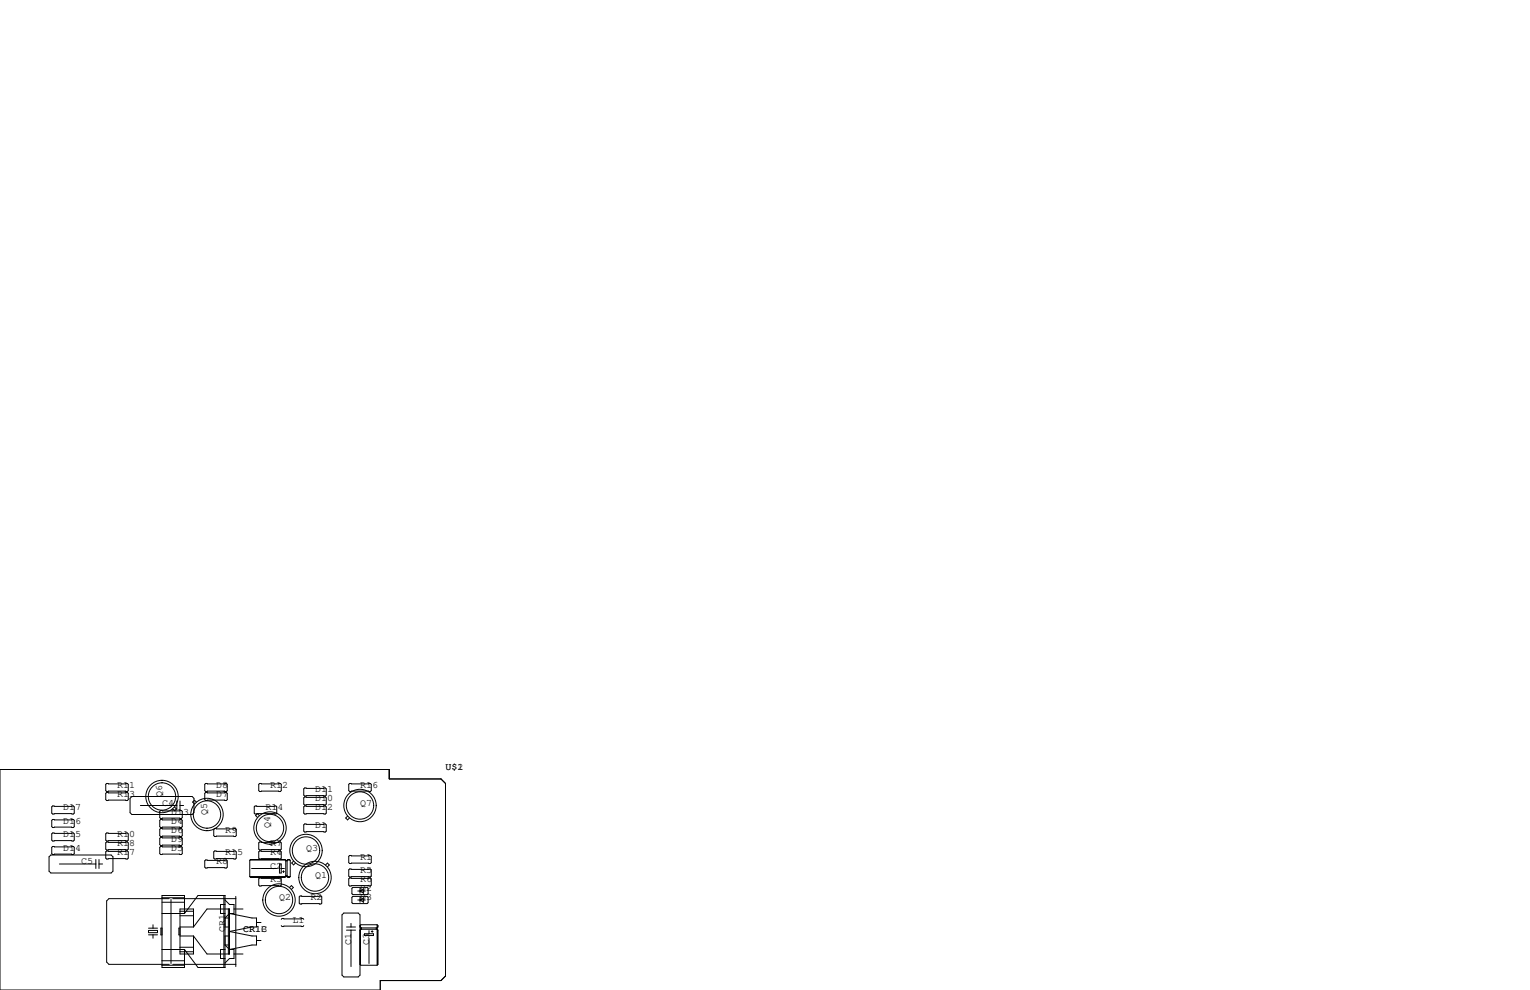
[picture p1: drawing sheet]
<svg xmlns="http://www.w3.org/2000/svg" width="432mm" height="279mm" viewBox="0 0 432 279" stroke-linecap="round" stroke-linejoin="round" font-family="sans-serif">
<g fill="none" stroke="#000" stroke-width=".28">
<path d="M0 217.2h109.9v2.6h14.6l1.2 1.3v54.4l-1.2 1.2h-17.2v2.7h-107.3zM14.9 238.9h5.8l.3 .2v1.8l-.3 .3h-5.8l-.3-.3v-1.8zM14.9 227.5h5.8l.3 .2v1.8l-.3 .2h-5.8l-.3-.2v-1.8zM14.9 231.3h5.8l.3 .2v1.8l-.3 .3h-5.8l-.3-.3v-1.8zM14.9 235.1h5.8l.3 .2v1.8l-.3 .3h-5.8l-.3-.3v-1.8zM30.1 237.6h5.8l.3 .3v1.7l-.3 .3h-5.8l-.3-.3v-1.7zM30.1 221.1h5.8l.3 .3v1.7l-.3 .3h-5.8l-.3-.3v-1.7zM30.1 223.6h5.8l.3 .3v1.8l-.3 .2h-5.8l-.3-.2v-1.8zM30.1 235.1h5.8l.3 .2v1.8l-.3 .3h-5.8l-.3-.3v-1.8zM36.7 225.3l.5-.5h17l.5 .5v4.1l-.5 .5h-17l-.5-.5zM39.6 227.3h10.3M45.3 238.9h5.9l.2 .2v1.8l-.2 .3h-5.9l-.2-.3v-1.8z"/>
<path d="M45.3 231.3h5.9l.2 .2v1.8l-.2 .3h-5.9l-.2-.3v-1.8zM45.3 228.7h5.9l.2 .3v1.8l-.2 .2h-5.9l-.2-.2v-1.8zM45.3 233.8h5.9l.2 .3v1.7l-.2 .3h-5.9l-.2-.3v-1.7zM45.3 236.3h5.9l.2 .3v1.8l-.2 .2h-5.9l-.2-.2v-1.8zM49.3 227.8l.5 .5-.5 .5-.6-.5M49.9 226.1v2.5M50.8 226.1v2.5M50.8 227.3h1M55.4 226.4l-.5-.6-.5 .6 .5 .5M58 221.1h5.9l.2 .3v1.7l-.2 .3h-5.9l-.2-.3v-1.7zM58 223.6h5.9l.2 .3v1.8l-.2 .2h-5.9l-.2-.2v-1.8zM60.6 233.8h5.8l.3 .3v1.7l-.3 .3h-5.8l-.3-.3v-1.7z"/>
<path d="M72 227.5h5.9l.2 .2v1.8l-.2 .2h-5.9l-.2-.2v-1.8zM73.2 230.2l-.5-.6-.6 .6 .6 .5M73.3 237.6h5.8l.3 .3v1.7l-.3 .3h-5.8l-.3-.3v-1.7zM73.3 221.1h5.8l.3 .3v1.7l-.3 .3h-5.8l-.3-.3v-1.7zM86 227.5h5.8l.3 .2v1.8l-.3 .2h-5.8l-.3-.2v-1.8zM86 232.5h5.8l.3 .3v1.8l-.3 .2h-5.8l-.3-.2v-1.8zM86 222.4h5.8l.3 .2v1.8l-.3 .3h-5.8l-.3-.3v-1.8zM86 224.9h5.8l.3 .3v1.7l-.3 .3h-5.8l-.3-.3v-1.7zM98.1 230.3l-.5 .6 .5 .5 .5-.5M98.7 221.1h5.8l.3 .3v1.7l-.3 .3h-5.8l-.3-.3v-1.7zM13.8 241.8l.6-.5h17l.5 .5v4.1l-.5 .5h-17l-.6-.5zM16.8 243.8h10.3"/>
<path d="M27.1 242.6v2.5M27.9 242.6v2.5M27.9 243.8h1.1M30.1 240.2h5.8l.3 .2v1.8l-.3 .2h-5.8l-.3-.2v-1.8zM45.7 253.4h6.4M45.7 257.8h6.4M45.7 254.6h6.4M47.8 253.6h-17.1l-.6 .7v17.2l.6 .7h17.1M48.3 253.9v18M48.8 253.6h17.7M50.8 257.2h3.8M50.8 258.4h3.8"/>
<path d="M52.1 257.8l3.8-5.1h7.6v20.3h-7.6l-3.8-5M52.1 257.8v-5.1h-6.4v20.3h6.4v-5M58 242.7h5.9l.2 .3v1.7l-.2 .3h-5.9l-.2-.3v-1.7zM60.6 240.2h5.8l.3 .2v1.8l-.3 .2h-5.8l-.3-.2v-1.8zM63.2 252.7v20.3M63.5 254l1.3 1.3h1.2v2.5h-1.2M63.5 255.3h-1.3v2.5h1.3M64.5 256.5v12.7M64.8 257.8l6.3 1.3h1.3v2.5h-1.3l-6.3 1.3 6.3 1.3h1.3v2.5h-1.3l-6.3 1.3M64.8 257.8l-1.3 1.3h1.3M66 256.5h2.6M66.5 253v19.8"/>
<path d="M70.5 247.4h11.4M70.6 242.7h9.9M70.7 247.5h9.7M71 245.1h7.1M73 248l.3-.2h5.8l.3 .2v1.8l-.3 .3h-5.8l-.3-.3zM73.3 240.2h5.8l.3 .2v1.8l-.3 .2h-5.8l-.3-.2v-1.8zM78.9 243.8h.5v2.6h-.5zM79.4 259.5l.2-.3h5.9l.2 .3M79.4 245.1h.9M79.8 246h.5M80 245.7v.6M80.4 242.6h-9.7l-.2 .2v4.6"/>
<path d="M80.4 242.6l.2 .2M80.4 242.6h-9.7M80.6 242.8h.4M80.6 242.8v4.6l-.2 .2h-9.7l-.2-.2M80.6 247.1h.4M80.6 243h.4M80.8 247.3h.1M81 242.8v4.6l.3 .2h.4l.2-.2M81.2 242.7h.6M81.3 247.5h.4M81.7 242.6l.2 .2v4.6M81.7 242.6h-.4l-.3 .2"/>
<path d="M81.7 242.6h-.4M81.7 250.5l.5-.6 .6 .6-.6 .5M82.9 243l-.6 .6 .6 .5 .5-.5M84.5 253.1l.2-.2h5.9l.2 .2v1.8l-.2 .2h-5.9l-.2-.2zM91.9 244.1l.5-.5 .5 .5-.5 .6M97 257.7h4.1l.5 .5v17l-.5 .5h-4.1l-.5-.5v-17zM98.4 245.5l.3-.3h5.8l.3 .3v1.8l-.3 .2h-5.8l-.3-.2zM98.4 248l.3-.2h5.8l.3 .2v1.8l-.3 .3h-5.8l-.3-.3zM98.7 241.4h5.8l.3 .3v1.8l-.3 .2h-5.8l-.3-.2v-1.8zM99.3 253.2l.3-.2h4l.3 .2v1.6l-.3 .2h-4l-.3-.2zM99.3 250.7l.3-.3h4l.3 .3v1.5l-.3 .3h-4l-.3-.3zM101 251.5h2.1"/>
<path d="M101 254h2.1M101.6 251.5l1-.7v1.3zM101.6 254l1-.6v1.2zM101.9 250.8h-.3v1.3M101.9 253.4h-.3v1.2M41.9 262.6h2.6v.6h-2.6zM41.9 262h2.6M41.9 263.8h2.6M43.2 261v1M43.2 263.8v1M45.7 261.9h-.3v1.9h.3M45.7 272.4h6.4"/>
<path d="M45.7 268h6.4M45.7 271.1h6.4M48.8 272.2h17.7M50.8 261.6h3.8M50.8 261.9h-.3v1.9h.3M50.8 264.2h3.8M50.8 268.6h3.8M50.8 267.3h3.8M54.6 261.6v-5.1h-3.8v12.7h3.8v-5M54.6 261.6l3.8-5.1h6.4v12.7h-6.4l-3.8-5M63.5 261.6h1.3M63.5 264.2h1.3"/>
<path d="M63.5 268h-1.3v2.5h1.3M64.8 266.7h-1.3l1.3 1.3M64.8 268h1.2v2.5h-1.2l-1.3 1.3M66 269.2h2.6M72.4 265.4h1.3M72.4 260.3h1.3M79.4 261.2l.2 .3h5.9l.2-.3M97.8 261.6h2.5M97.8 262.5h2.5M99.1 260.6v1M99.1 262.5v10.3M101.6 272.2l.3 .2h4.5"/>
<path d="M101.6 261.6l.3 .3M101.7 261.1v.6M101.7 262.4v9.9M101.9 262.3l-.3 .2 .1 9.7M101.9 262.3h4.5l.3 .2v9.7l-.3 .2M101.9 261.9v.4M102 261.9v.4M102.9 263.5h2.5v.5h-2.5zM104.1 262.6v.9M104.1 264.8v7.1M104.8 262.9h.5M105 262.6v.5"/>
<path d="M106.2 261.9v.4M106.3 262v.1M106.4 261h-4.5l-.3 .2 .1 .4M106.4 261l.3 .2v.4l-.3 .3h-4.5M106.4 261v11.4M106.6 261.2v.4M106.6 262.5v9.7"/>
<circle cx="45.7" cy="224.8" r="3.9"/>
<circle cx="45.7" cy="224.8" r="4.6"/>
<circle cx="58.4" cy="229.9" r="4.6"/>
<circle cx="58.4" cy="229.9" r="3.9"/>
<circle cx="76.2" cy="233.7" r="4.6"/>
<circle cx="76.2" cy="233.7" r="3.9"/>
<circle cx="101.6" cy="227.3" r="3.9"/>
<circle cx="101.6" cy="227.3" r="4.6"/>
<circle cx="78.7" cy="254" r="3.9"/>
<circle cx="78.7" cy="254" r="4.6"/>
<circle cx="86.4" cy="240" r="4.6"/>
<circle cx="86.4" cy="240" r="3.9"/>
<circle cx="88.9" cy="247.7" r="3.9"/>
<circle cx="88.9" cy="247.7" r="4.6"/>
</g>
<g font-size="2.8">
<text x="125.7" y="217.2">U$1</text>
<text x="129.1" y="217.2">2</text>
<text x="33" y="222.2">R11</text>
<text x="33" y="224.8">R13</text>
<text x="45.7" y="224.8" transform="rotate(-90 45.7 224.8)">Q6</text>
<text x="45.7" y="227.3">C4</text>
<text x="61" y="224.8">D7</text>
<text x="61" y="222.2">D8</text>
<text x="76.2" y="222.2">R12</text>
<text x="88.9" y="226.1">D10</text>
<text x="88.9" y="223.5">D11</text>
<text x="101.6" y="227.3">Q7</text>
<text x="101.6" y="222.2">R16</text>
<text x="17.8" y="232.4">D16</text>
<text x="17.8" y="228.6">D17</text>
<text x="48.3" y="232.4">D4</text>
<text x="48.3" y="229.9">D13</text>
<text x="58.4" y="229.9" transform="rotate(-90 58.4 229.9)">Q5</text>
<text x="74.9" y="228.6">R14</text>
<text x="76.2" y="233.7" transform="rotate(-90 76.2 233.7)">Q4</text>
<text x="88.9" y="233.7">D1</text>
<text x="88.9" y="228.6">D12</text>
<text x="17.8" y="236.2">D15</text>
<text x="33" y="238.8">R18</text>
<text x="33" y="236.2">R10</text>
<text x="48.3" y="234.9">D6</text>
<text x="48.3" y="237.5">D9</text>
<text x="63.5" y="234.9">R9</text>
<text x="76.2" y="238.8">R7</text>
<text x="17.8" y="240">D14</text>
<text x="22.9" y="243.8">C5</text>
<text x="33" y="241.3">R17</text>
<text x="48.3" y="240">D5</text>
<text x="61" y="243.8">R8</text>
<text x="63.5" y="241.3">R15</text>
<text x="76.2" y="241.3">R4</text>
<text x="76.2" y="245.1">C2</text>
<text x="86.4" y="240">Q3</text>
<text x="101.6" y="242.6">R1</text>
<text x="76.2" y="248.9">R3</text>
<text x="88.9" y="247.6">Q1</text>
<text x="101.6" y="246.4">R5</text>
<text x="101.6" y="248.9">R6</text>
<text x="101.6" y="251.5">D2</text>
<text x="78.7" y="254">Q2</text>
<text x="87.6" y="254">R2</text>
<text x="101.6" y="254">D3</text>
<text x="63.5" y="262.9" transform="rotate(-90 63.5 262.9)">CR1</text>
<text x="68.6" y="262.9">CR1B</text>
<text x="73.7" y="262.9">C</text>
<text x="82.5" y="260.3">L1</text>
<text x="99.1" y="266.7" transform="rotate(-90 99.1 266.7)">C1</text>
<text x="104.1" y="266.7" transform="rotate(-90 104.1 266.7)">C3</text>
</g>
</svg>
